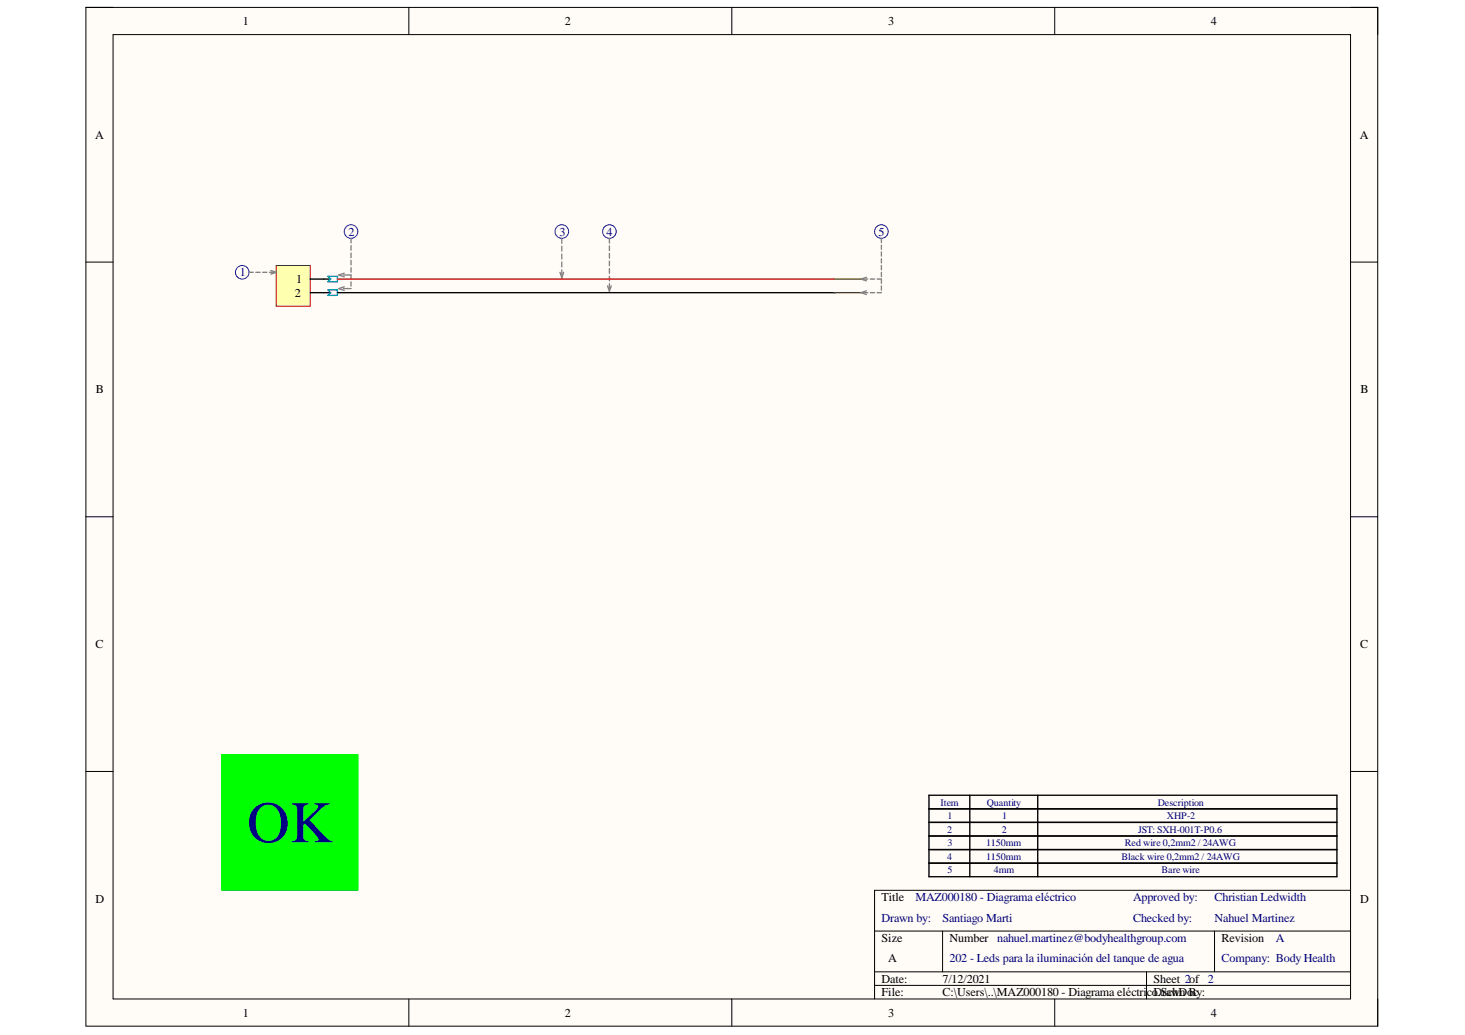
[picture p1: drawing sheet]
<svg xmlns="http://www.w3.org/2000/svg" width="297mm" height="210mm" viewBox="0 0 297 210" stroke-linecap="round" stroke-linejoin="round" font-family="sans-serif">
<path d="M17.4 1.5h261.9v206.6h-261.9z" fill-rule="evenodd" fill="#fffcf8"/>
<path d="M17.4 1.5h261.9v206.6h-261.9z" fill="none" stroke="#000" stroke-width=".2"/>
<path d="M22.9 7h250.9v195.6h-250.9z" fill-rule="evenodd" fill="#fffcf8"/>
<g fill="none" stroke="#000" stroke-width=".2">
<path d="M17.4 1.5h5.5M22.9 7h250.9v195.6h-250.9zM82.9 1.5v5.5M148.4 1.5v5.5M213.9 1.5v5.5M273.8 1.5h5.5v5.5M17.4 53.2h5.5M273.8 53.2h5.5M17.4 104.8h5.5M273.8 104.8h5.5M17.4 156.5h5.5M273.8 156.5h5.5"/>
<path d="M177.3 188.8h96.5M177.3 197.1h96.5M177.3 199.8h96.5M191.1 188.8v8.3M232.5 197.1v5.5M246.3 188.8v8.3M273.8 180.6h-96.5v22M82.9 202.6v5.5M148.4 202.6v5.5M213.9 202.6v5.5M279.3 202.6v5.5"/>
</g>
<path d="M188.4 161.3h82.7v13.8h-82.7zM188.4 164h82.7M188.4 166.8h82.7M188.4 169.5h82.7M188.4 172.3h82.7M196.6 161.3v13.8M210.4 161.3v13.8" fill="none" stroke="#000" stroke-width=".27"/>
<circle cx="49.1" cy="55.2" r="1.38" fill="none" stroke="#00f" stroke-width=".2"/>
<path d="M56 53.8h6.9v8.3h-6.9z" fill-rule="evenodd" fill="#ffffb0"/>
<path d="M56 53.8h6.9v8.3h-6.9z" fill="none" stroke="#800000" stroke-width=".2"/>
<path d="M62.9 56.6h4.1M62.9 59.4h4.1" fill="none" stroke="#000" stroke-width=".27"/>
<g fill="none" stroke="#00f" stroke-width=".2">
<circle cx="71.2" cy="47" r="1.38"/>
<circle cx="113.9" cy="47" r="1.38"/>
<circle cx="123.6" cy="47" r="1.38"/>
</g>
<path d="M66.5 56h1.9v1.2h-1.9l.5-.6zM66.5 58.8h1.9v1.1h-1.9l.5-.5z" fill="none" stroke="#009cca" stroke-width=".27"/>
<g fill="none" stroke="#808080" stroke-width=".27">
<path d="M50.5 55.2h.9M51.9 55.2h.8M53.3 55.2h.8M54.6 55.2h.9M54.9 54.9l1.1 .3-1.1 .4M69.6 55.8h1.6v.8M69.6 58.5h1.6M69.8 55.4l-1.1 .4 1.1 .3M69.8 58.2l-1.1 .3 1.1 .4M71.2 48.3v1M71.2 49.8v.9M71.2 51.3v.9"/>
<path d="M71.2 52.8v.9M71.2 54.3v.9M71.2 57.2v.8M113.5 55.2l.4 1.1 .4-1.1M113.9 48.3v1M113.9 49.9v1M113.9 51.5v1M113.9 53.1v1M113.9 54.7v1M123.2 58l.4 1.1 .3-1.1M123.6 48.3v1M123.6 49.9v.9"/>
<path d="M123.6 51.4v1M123.6 52.9v1M123.6 54.5v.9M123.6 56v1M123.6 57.5v1"/>
</g>
<path d="M45 153h27.6v27.6h-27.6z" fill-rule="evenodd" fill="#0f0"/>
<path d="M45 153h27.6v27.6h-27.6z" fill="none" stroke="#0f0" stroke-width=".2"/>
<path d="M68.4 56.6h100.7" fill="none" stroke="#f00" stroke-width=".27"/>
<path d="M68.4 59.4h100.9M188.4 175.1h82.7v2.7h-82.7zM196.6 175.1v2.7M210.4 175.1v2.7" fill="none" stroke="#000" stroke-width=".27"/>
<path d="M169.1 56.6h5.5M169.1 59.4h5.5" fill="none" stroke="#783f04" stroke-width=".27"/>
<circle cx="178.7" cy="47" r="1.38" fill="none" stroke="#00f" stroke-width=".2"/>
<g fill="none" stroke="#808080" stroke-width=".27">
<path d="M175.1 56.6h.9M175.1 59.4h.9M175.7 56.2l-1.1 .4 1.1 .4M175.7 59l-1.1 .4 1.1 .3M176.5 56.6h.8M176.5 59.4h.8M177.8 56.6h.9v.9M177.8 59.4h.9M178.7 48.3v.9M178.7 49.7v.9M178.7 51.1v.8M178.7 52.5v.8"/>
<path d="M178.7 53.9v.8M178.7 55.2v.9M178.7 58v.8"/>
</g>
<text font-size="11.9" fill="#000080" x="50.1" y="170.8">OK</text>
<g font-size="2.5">
<text x="49.2" y="5.1">1</text>
<text x="114.5" y="5.1">2</text>
<text x="180.1" y="5.1">3</text>
<text x="245.5" y="5.1">4</text>
<text x="19.3" y="28.1">A</text>
<text x="275.7" y="28.1">A</text>
<text x="60.1" y="57.5">1</text>
<text x="59.8" y="60.2">2</text>
<text x="19.5" y="79.8">B</text>
<text x="275.9" y="79.8">B</text>
<text x="19.4" y="131.5">C</text>
<text x="275.8" y="131.5">C</text>
<text x="19.4" y="183.1">D</text>
<text x="178.7" y="182.8">Title</text>
<text x="275.8" y="183.1">D</text>
<text x="178.7" y="191">Size</text>
<text x="192.5" y="191">Number nahuel.martinez@bodyhealthgroup.com</text>
<text x="247.7" y="191">Revision</text>
<text x="180.1" y="195.2">A</text>
<text x="178.7" y="199.3">Date:</text>
<text x="178.7" y="202.1">File:</text>
<text x="191.1" y="199.3">7/12/2021</text>
<text x="191.1" y="202.1">C:\Users\..\MAZ000180 - Diagrama eléctricoDrawn By:</text>
<text x="233.9" y="199.3">Sheet 2of 2</text>
<text x="234.8" y="202.1">.SchDoc</text>
<text x="49.2" y="206.2">1</text>
<text x="114.5" y="206.2">2</text>
<text x="180.1" y="206.2">3</text>
<text x="245.5" y="206.2">4</text>
</g>
<g font-size="2.5" fill="#000080">
<text x="70.6" y="47.8">2</text>
<text x="113.4" y="47.8">3</text>
<text x="123" y="47.8">4</text>
<text x="178.1" y="47.8">5</text>
<text x="48.6" y="56">1</text>
<text x="185.6" y="182.8">MAZ000180 - Diagrama eléctrico</text>
<text x="229.8" y="182.8">Approved by:</text>
<text x="246.2" y="182.8">Christian Ledwidth</text>
<text x="178.7" y="187">Drawn by:</text>
<text x="191.1" y="187">Santiago Marti</text>
<text x="229.8" y="187">Checked by:</text>
<text x="246.2" y="187">Nahuel Martinez</text>
<text x="258.7" y="191">A</text>
<text x="192.5" y="195.2">202 - Leds para la iluminación del tanque de agua</text>
<text x="247.7" y="195.2">Company: Body Health</text>
</g>
<g font-size="2" fill="#000080">
<text x="190.7" y="163.4">Item</text>
<text x="192.1" y="166.1">1</text>
<text x="200.1" y="163.4">Quantity</text>
<text x="203.2" y="166.1">1</text>
<text x="234.7" y="163.4">Description</text>
<text x="236.6" y="166.1">XHP-2</text>
<text x="192" y="168.9">2</text>
<text x="192.1" y="171.6">3</text>
<text x="200" y="171.6">1150mm</text>
<text x="203.1" y="168.9">2</text>
<text x="228.1" y="171.6">Red wire 0,2mm2 / 24AWG</text>
<text x="230.8" y="168.9">JST: SXH-001T-P0.6</text>
<text x="192" y="174.4">4</text>
<text x="192.1" y="177.1">5</text>
<text x="200" y="174.4">1150mm</text>
<text x="201.5" y="177.1">4mm</text>
<text x="227.4" y="174.4">Black wire 0,2mm2 / 24AWG</text>
<text x="235.5" y="177.1">Bare wire</text>
</g>
</svg>
